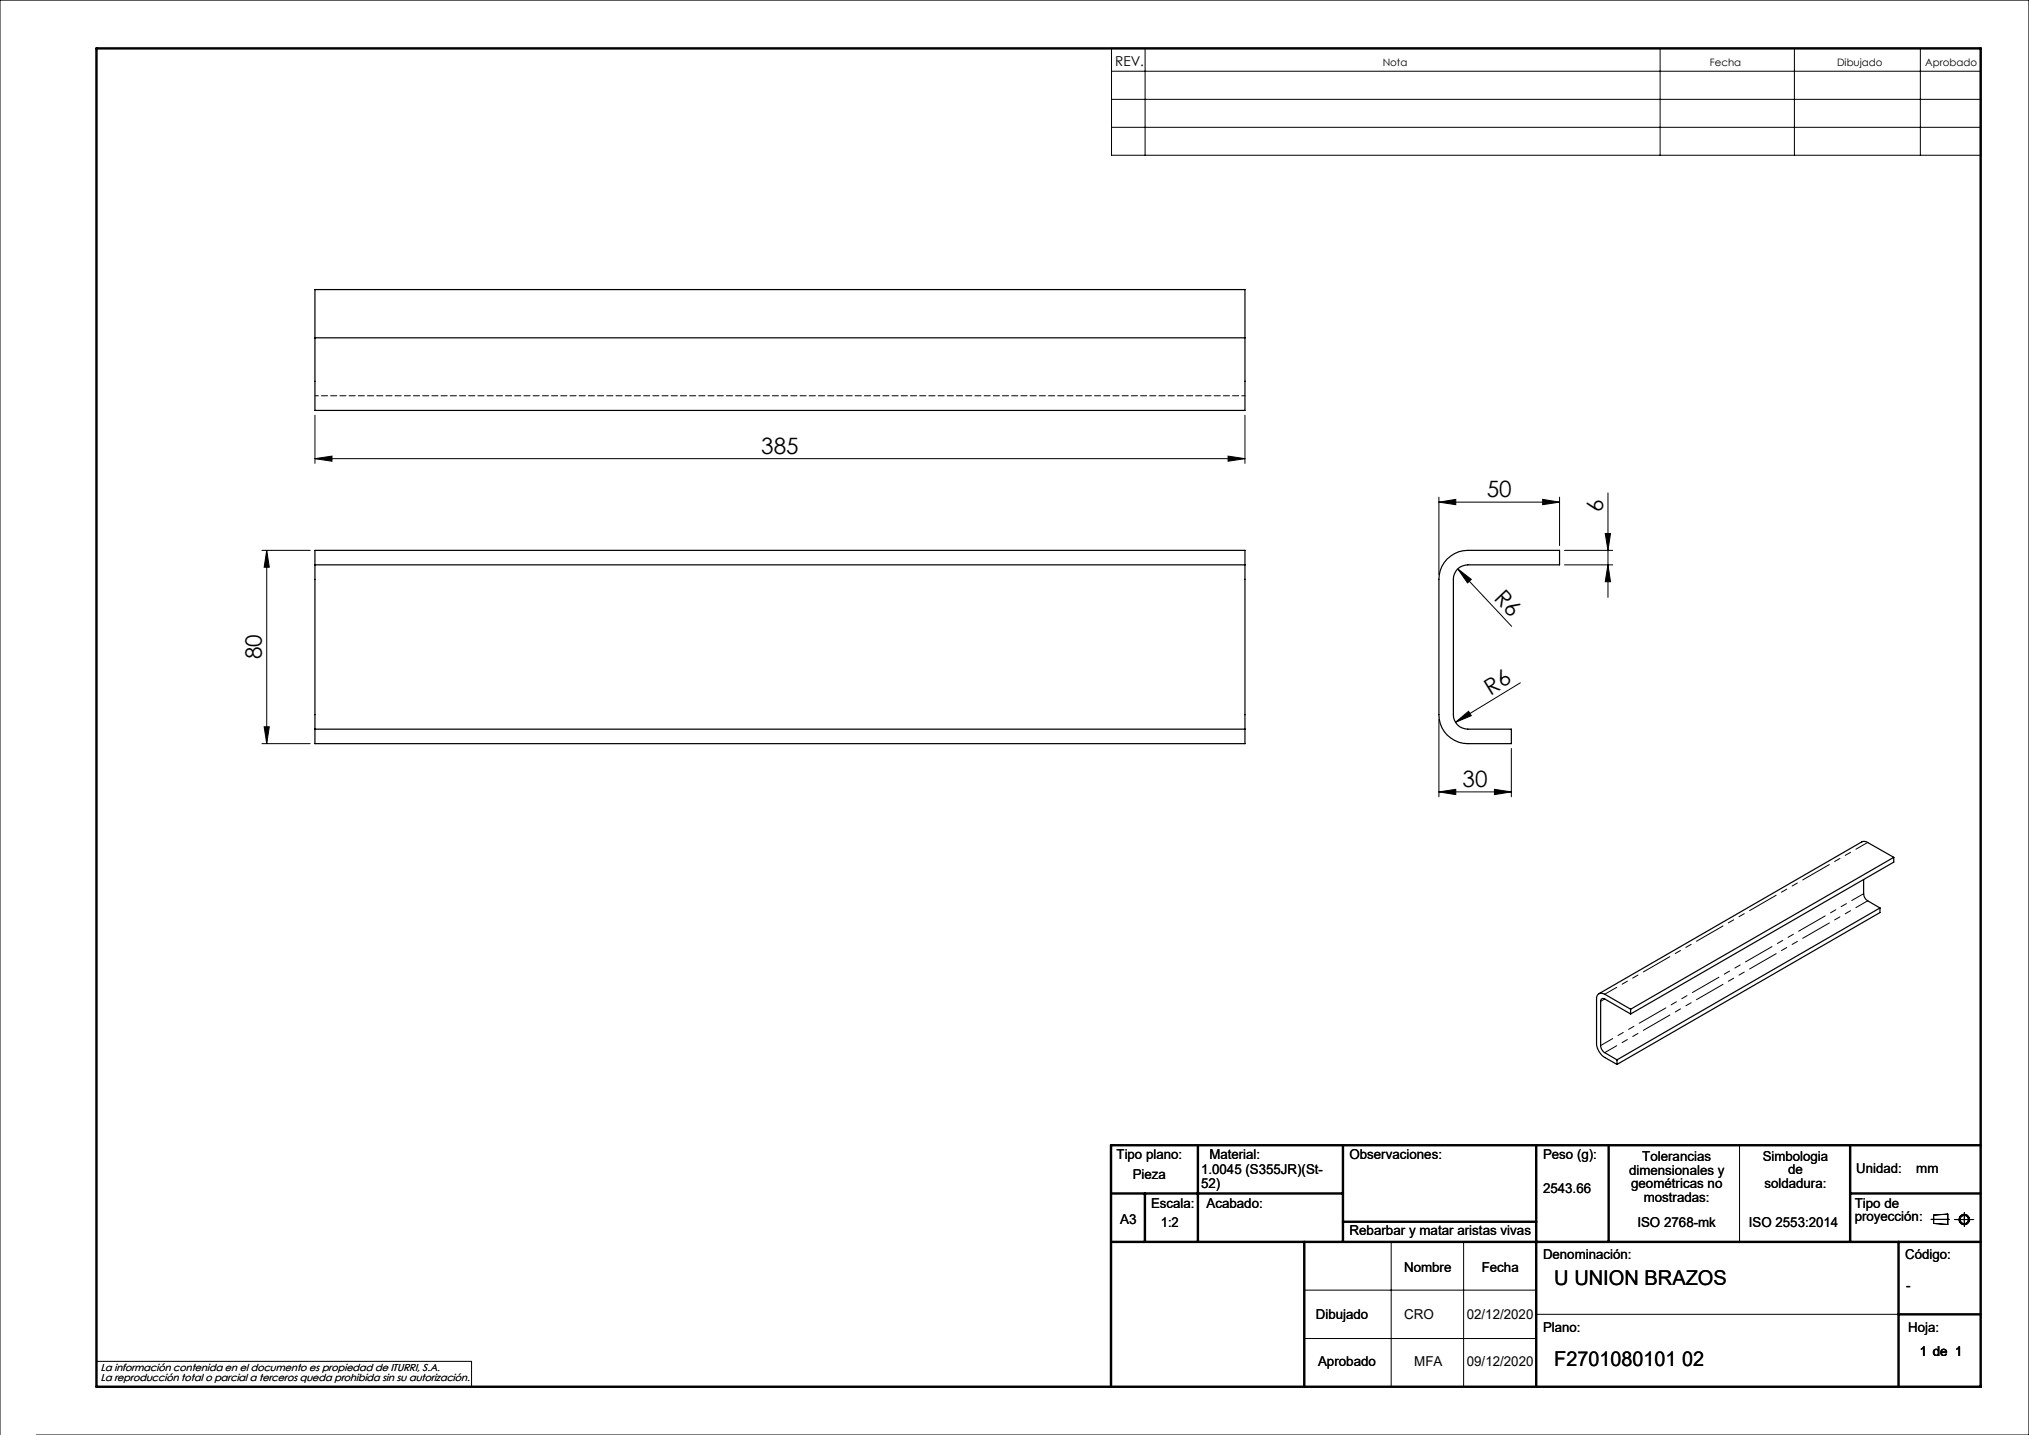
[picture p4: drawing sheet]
<svg xmlns="http://www.w3.org/2000/svg" width="420mm" height="297mm" viewBox="0 0 420 297" stroke-linecap="round" stroke-linejoin="round" font-family="sans-serif">
<g fill="none" stroke="#000" stroke-width=".21">
<path d="M230.1 10h179.9v22.1h-179.9zM230.1 14.7h179.9M237 10v22.1M343.6 10v22.1M371.4 10v22.1M397.5 10v22.1M230.1 20.6h179.9M230.1 26.3h179.9M65.2 94.9l3.5-.5v1.1zM65.2 85.9v10M65.2 94.9h192.5M254.2 94.4l3.5 .5-3.5 .6z"/>
<path d="M257.7 85.9v10M54.2 113.9h10M55.2 113.9l.5 3.5h-1zM55.2 113.9v40M297.9 103.9l3.4-.5v1.1zM297.9 102.9v16M297.9 103.9h24.9M301.8 117.8l2.8 2.1-.8 .7zM301.8 117.8l11.1 11.8M319.3 103.4l3.5 .5-3.5 .6zM322.8 102.9v10M323.8 113.9h10"/>
<path d="M323.8 116.9h10M332.3 110.4h1.1l-.6 3.5zM332.8 116.9l.6 3.5h-1.1zM332.8 102v21.6M54.2 153.9h10M54.7 150.4h1l-.5 3.5zM297.9 148.9v16M301.3 149.5l2.7-2.3 .6 .9zM312.8 154.9v10M314.7 141.3l-13.4 8.2M297.9 163.9l3.4-.5v1.1zM297.9 163.9h14.9"/>
<path d="M309.4 163.4l3.4 .5-3.4 .6zM360.1 237v20M288 257v30M303 257v30M399.7 252.4h3.8M400.3 251.5l2.9-.2v2.1l-2.9-.2zM404.6 252.4h4M406.6 251v2.8M270 267h48M270 277h48M318 272h75M0 297v-297h420v297h-412.5"/>
<path d="M20 281.8h77.6v5.2"/>
<circle cx="406.6" cy="252.4" r=".86"/>
<circle cx="406.6" cy="252.4" r="1.07"/>
</g>
<g fill="none" stroke="#000" stroke-width=".5">
<path d="M20 10h390v277h-390zM248 237v20M278 237v20M318 237v50M333 237v20M383 237v20M410 237h-180v50M230 257h180M230 247h48M237 247v10M270 257v30M278 252.9h40"/>
<path d="M383 247h27M393 257v30M393 272h17"/>
</g>
<g fill="#000">
<path d="M301.8 117.8l2.8 2.1-.8 .7zM301.3 149.5l2.7-2.3 .6 .9z"/>
<path d="M65.2 94.9l3.5-.5v1.1zM254.2 94.4l3.5 .5-3.5 .6z"/>
<path d="M297.9 103.9l3.4-.5v1.1zM319.3 103.4l3.5 .5-3.5 .6z"/>
<path d="M332.3 110.4h1.1l-.6 3.5zM332.8 116.9l.6 3.5h-1.1z"/>
<path d="M54.7 150.4h1l-.5 3.5zM55.2 113.9l.5 3.5h-1z"/>
<path d="M309.4 163.4l3.4 .5-3.4 .6zM297.9 163.9l3.4-.5v1.1z"/>
</g>
<g fill="none" stroke="#000" stroke-width=".25">
<path d="M65.2 59.9h192.5v25h-192.5zM65.2 69.9h192.5M65.2 116.9v34M65.2 116.9v-3h192.5v3M65.2 116.9h192.5M257.7 116.9v34M299.6 115.7a6.1 6.1 0 0 1 4.2-1.8h19v3h-19a2.95 2.95 0 0 0-3 3v28a2.95 2.95 0 0 0 3 3h9v3h-9a6 6 0 0 1-5.9-6v-28a6 6 0 0 1 1.7-4.2zM65.2 150.9h192.5M65.2 150.9v3h192.5v-3M392 177.4l-5.6-3.2-.6-.1-.4 .1-54.4 31.5M392 177.4v1l-54.5 31.5M392 177.4l-54.5 31.5"/>
<path d="M385.8 182v3a1.87 1.87 0 0 0 .8 1.4l2.5 1.5M389.1 187.9v1l-54.4 31.4M389.1 187.9l-54.4 31.5M334.7 219.4v.9M337.5 209.9l-5.3-3.1a.53 .53 0 0 0-.6-.1 .53 .53 0 0 0-.3 .6v9.1a1.87 1.87 0 0 0 .9 1.5l2.5 1.5M337.5 208.9l-5.3-3.1a1.04 1.04 0 0 0-1.2-.1 1.04 1.04 0 0 0-.5 1.1v9.1a3.7 3.7 0 0 0 1.7 3l2.5 1.4M337.5 208.9v1"/>
</g>
<path d="M65.2 81.9h192.5" fill="none" stroke="#000" stroke-width=".21" stroke-dasharray="1.3 .6" stroke-dashoffset=".6"/>
<path d="M331.3 216.4l54.5-31.4M332.2 205.8l54.4-31.5M332.2 217.9l54.4-31.5" fill="none" stroke="#000" stroke-width=".21" stroke-dasharray="6.3 1.3 1.3 1.3 1.3 1.3" stroke-dashoffset="3.5"/>
<path d="M331.3 207.2l.9-.4" fill="none" stroke="#000" stroke-width=".21" stroke-dasharray="6.3 1.3 1.3 1.3 1.3 1.3"/>
<g font-size="4.7">
<text x="157.6" y="93.9">385</text>
<text x="307.8" y="102.9">50</text>
<text x="331.8" y="105.9" transform="rotate(-90 331.8 105.9)">6</text>
<text x="309.1" y="124.1" transform="rotate(46 309.1 124.1)">R6</text>
<text x="54.2" y="136.5" transform="rotate(-90 54.2 136.5)">80</text>
<text x="308.5" y="144" transform="rotate(-32 308.5 144)">R6</text>
<text x="302.8" y="162.9">30</text>
</g>
<g font-size="4.2">
<text x="321.7" y="265.9">U UNION BRAZOS</text>
<text x="321.7" y="282.8">F2701080101 02</text>
</g>
<g font-size="2.8">
<text x="230.8" y="13.6">REV.</text>
<text x="231.1" y="239.9">Tipo plano:</text>
<text x="250.3" y="239.9">Material:</text>
<text x="279.3" y="239.9">Observaciones:</text>
<text x="319.4" y="239.9">Peso (g):</text>
<text x="234.5" y="244.1">Pieza</text>
<text x="248.6" y="243">1.0045 (S355JR)(St-</text>
<text x="248.6" y="245.8">52)</text>
<text x="337.2" y="243.1">dimensionales y</text>
<text x="337.6" y="246">geométricas no</text>
<text x="339.9" y="240.3">Tolerancias</text>
<text x="364.9" y="240.2">Simbologia</text>
<text x="365.3" y="245.9">soldadura:</text>
<text x="370.1" y="243">de</text>
<text x="384.2" y="242.7">Unidad:</text>
<text x="396.7" y="242.7">mm</text>
<text x="238.3" y="250">Escala:</text>
<text x="249.7" y="250">Acabado:</text>
<text x="319.4" y="246.9">2543.66</text>
<text x="340.2" y="248.8">mostradas:</text>
<text x="383.9" y="250">Tipo de</text>
<text x="231.9" y="253.4">A3</text>
<text x="240.3" y="254">1:2</text>
<text x="279.3" y="255.7">Rebarbar y matar aristas vivas</text>
<text x="338.9" y="254">ISO 2768-mk</text>
<text x="362" y="254">ISO 2553:2014</text>
<text x="383.9" y="252.8">proyección:</text>
<text x="290.6" y="263.3">Nombre</text>
<text x="306.7" y="263.3">Fecha</text>
<text x="319.4" y="260.6">Denominación:</text>
<text x="394.4" y="260.6">Código:</text>
<text x="394.6" y="266.9">-</text>
<text x="272.4" y="273">Dibujado</text>
<text x="290.6" y="273">CRO</text>
<text x="303.6" y="273">02/12/2020</text>
<text x="319.4" y="275.8">Plano:</text>
<text x="395" y="275.8">Hoja:</text>
<text x="397.4" y="280.6">1 de 1</text>
<text x="272.8" y="282.8">Aprobado</text>
<text x="292.7" y="282.8">MFA</text>
<text x="303.6" y="282.8">09/12/2020</text>
</g>
<g font-size="2.1">
<text x="286.2" y="13.6">Nota</text>
<text x="353.9" y="13.6">Fecha</text>
<text x="380.3" y="13.6">Dibujado</text>
<text x="398.5" y="13.6">Aprobado</text>
<text x="20.8" y="283.7">La información contenida en el documento es propiedad de ITURRI, S.A.</text>
<text x="20.8" y="285.7">La reproducción total o parcial a terceros queda prohibida sin su autorización.</text>
</g>
</svg>
